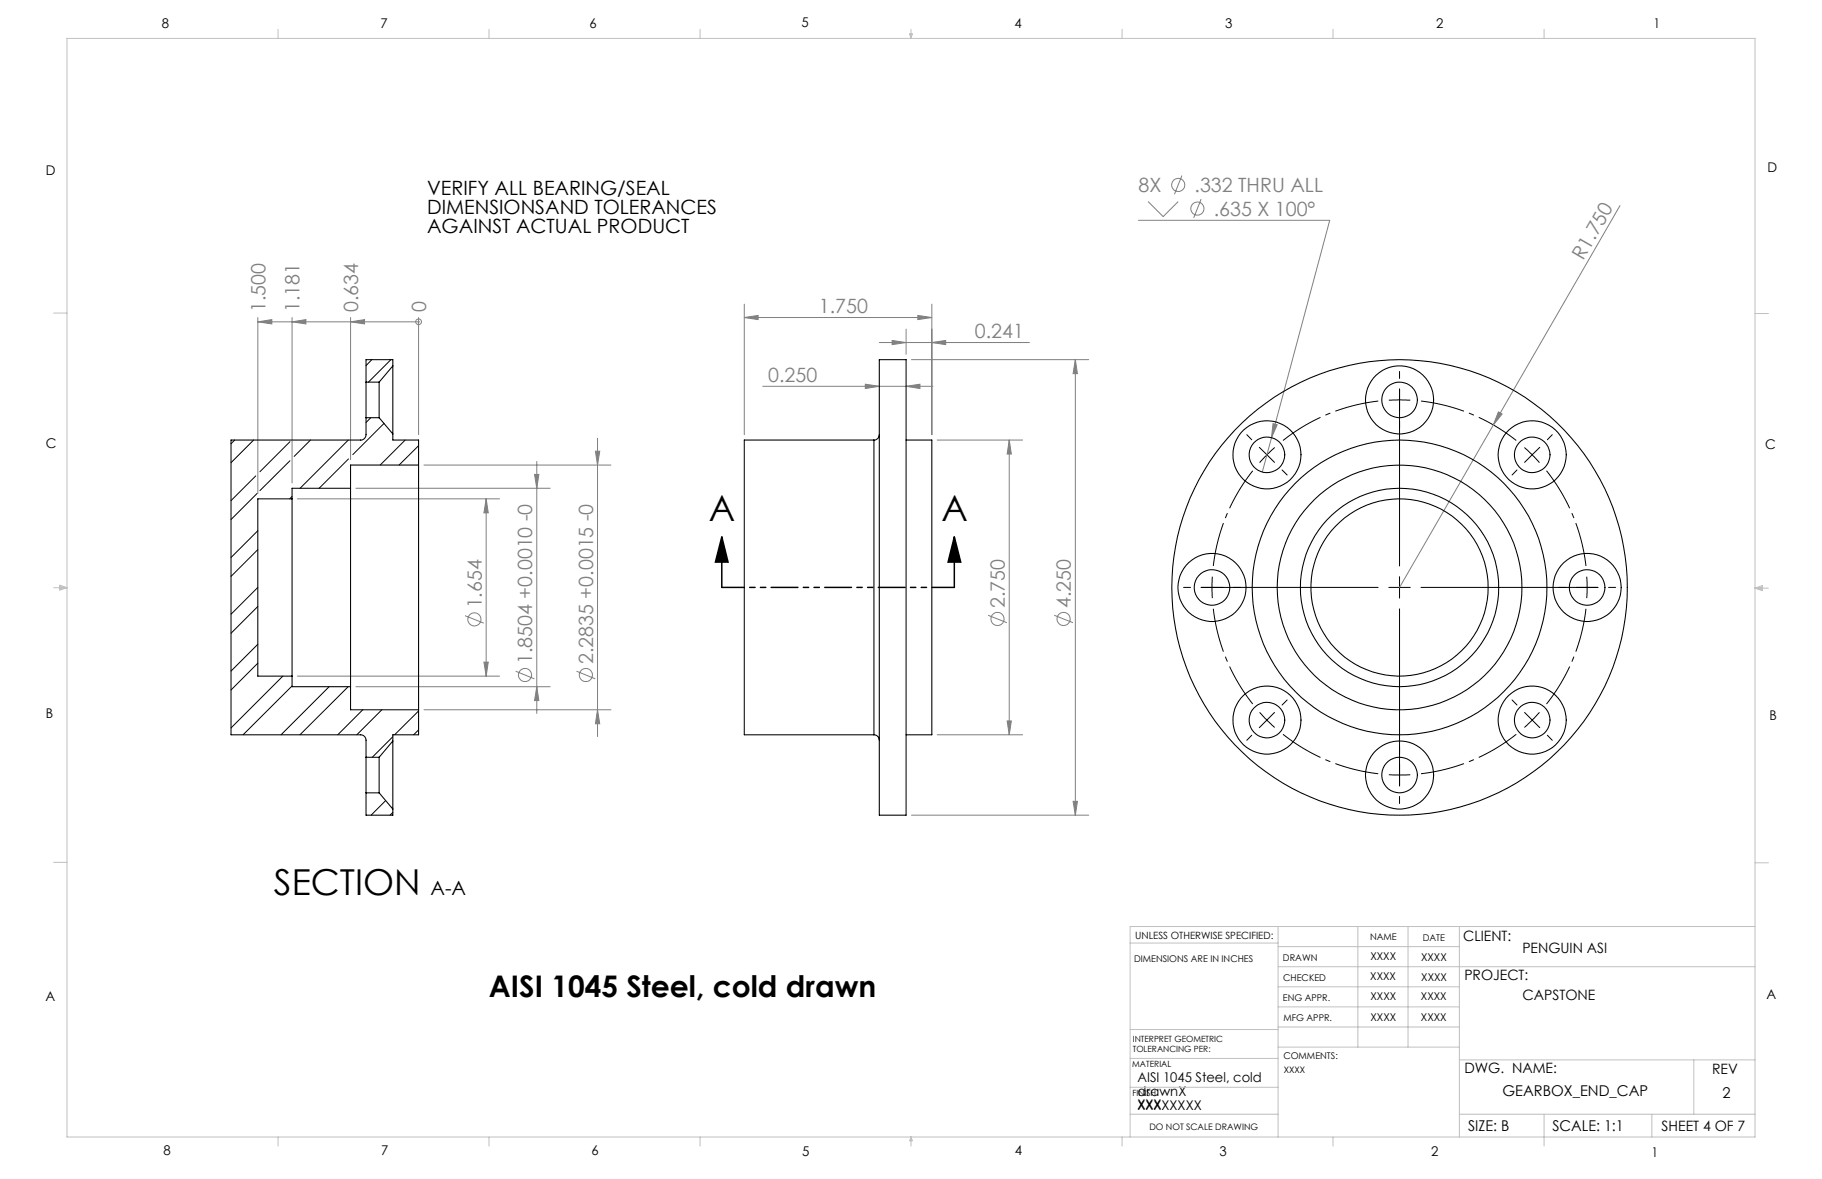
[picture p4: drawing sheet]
<svg xmlns="http://www.w3.org/2000/svg" width="432mm" height="279mm" viewBox="0 0 432 279" stroke-linecap="round" stroke-linejoin="round" font-family="sans-serif">
<g fill="none" stroke="#808080" stroke-width=".24">
<path d="M269.8 52.2h45.3l-15.9 59.7M272.1 47.8l3.6 3.5 3.5-3.5M280.1 41.6l-1.8 4.4M284.7 47.2l-1.8 4.4M383.9 48.7l-30 52M61.1 76.3l3.3-.6v1.1zM61.1 76.3h38.1M61.1 75.2v41.7M69.2 76.3l3.3-.6v1.1zM69.2 75.2v39.2M83.1 76.3l3.3-.6v1.1zM83.1 75.2v33.7"/>
<path d="M99.2 76.3h.1M99.2 75.2v27.8M176.4 75.2l3.3-.4v.9zM176.4 72.1v30.9M176.4 75.2h44.4M214.7 78v6M217.5 74.8l3.3 .4-3.3 .5zM220.8 72.1v30.9M180.8 91.5h40.3M205.1 91.1l3.3 .4-3.3 .6zM208.4 81.2h35.5M211.4 80.7l3.3 .5-3.3 .5z"/>
<path d="M214.7 91.5l3.3-.4v1zM216 85.2h42M220.8 81.2l3.3-.5v1zM254.8 85.2v108M254.8 85.2l.5 3.3h-1zM355.1 97.6l.9 .5-2.1 2.6zM70.5 118.2h47.9M84.3 115.7h46.1M100.5 110.2h44.3M115.2 118.2v42M115.2 118.2l.5 3.3h-1zM126.7 112.4h1l-.5 3.3z"/>
<path d="M127.2 109.4v59.7M141.1 106.9h1l-.5 3.3zM141.6 103.9v70.7M222.1 104.3h20.3M239.2 104.3v69.8M239.2 104.3l.5 3.3h-1zM301.7 100.4l1 .2-1.4 3.1zM353.9 100.7l-22.2 38.5M110.2 145.9l4.5 1.8M114.7 156.9h1l-.5 3.3zM122.2 159.1l4.4 1.8M136.6 159.1l4.5 1.8"/>
<path d="M234.2 145.8l4.4 1.8M249.8 145.8l4.5 1.8M70.5 160.2h47.9M84.3 162.7h46.1M100.5 168.2h44.3M127.2 162.7l.5 3.3h-1zM141.6 168.2l.5 3.3h-1zM222.1 174.1h20.3M238.7 170.9h1l-.5 3.2zM216 193.2h42M254.3 189.9h1l-.5 3.3z"/>
<circle cx="279.2" cy="43.8" r="1.56"/>
<circle cx="283.8" cy="49.4" r="1.56"/>
<circle cx="99.2" cy="76.3" r=".67"/>
<circle cx="112.4" cy="146.8" r="1.55"/>
<circle cx="124.4" cy="160" r="1.55"/>
<circle cx="138.8" cy="160" r="1.55"/>
<circle cx="236.4" cy="146.7" r="1.56"/>
<circle cx="252.1" cy="146.7" r="1.55"/>
</g>
<path d="M326.6 95a44.4 44.4 0 0 0-22.5 9.4M296.9 111.6a44.5 44.5 0 0 0-9.4 22.5M359.3 104.4a44.5 44.5 0 0 0-22.5-9.4M375.9 134.1a44.4 44.4 0 0 0-9.4-22.5M287.5 144.3a44.4 44.4 0 0 0 9.4 22.5M304.1 174a44.5 44.5 0 0 0 22.5 9.4M366.5 166.8a44.5 44.5 0 0 0 9.4-22.5M336.8 183.4a44.4 44.4 0 0 0 22.5-9.4" fill="none" stroke="#000" stroke-width=".24" stroke-dasharray="15.2 1.3 1.3 1.3" stroke-dashoffset="4.8" stroke-linecap="butt"/>
<g fill="none" stroke="#000" stroke-width=".24">
<path d="M329.1 94.8h5.1M331.7 88v1.7M331.7 92.2v41.9M295.5 103l1.2 1.2M298.4 106l1.8 1.8M300.2 107.8l-1.7 1.8M300.2 107.8l1.8 1.8M302.1 106l-1.9 1.8M303.8 111.4l1.2 1.2M359.5 111.4l-1.1 1.2M361.3 106l1.8 1.8M363.1 107.8l1.7 1.8"/>
<path d="M363.1 107.8l-1.8 1.8M364.9 106l-1.8 1.8M367.9 103l-1.2 1.2M280.5 139.2h1.7M284.7 139.2h41.9M287.3 136.7v5M329.1 139.2h5.1M331.7 136.7v5M336.8 139.2h41.9M376.1 136.7v5M381.2 139.2h1.7M331.7 144.3v42"/>
<path d="M296.7 174.2l-1.2 1.2M298.5 168.8l3.6 3.6M302 168.8l-3.6 3.6M305 165.9l-1.2 1.2M358.4 165.9l1.1 1.2M361.3 168.8l3.6 3.6M364.8 168.8l-3.5 3.6M366.7 174.2l1.2 1.2M329.1 183.6h5.1M331.7 188.7v1.7"/>
</g>
<path d="M171.1 127.2l1.4 6h-3zM171.1 127.2v12M226.2 127.2l1.5 6h-3zM226.2 127.2v12" fill="none" stroke="#000" stroke-width=".35"/>
<path d="M226.2 139.2h-55.1" fill="none" stroke="#000" stroke-width=".35" stroke-dasharray="6.3 1.3 1.3 1.3 1.3 1.3" stroke-dashoffset="1"/>
<g fill="none" stroke="#c0c0c0" stroke-width=".24">
<path d="M15.9 9.1h400v260.4h-400zM65.9 6.9v2.2M115.9 6.9v2.2M165.9 6.9v2.2M215.6 8h.6l-.3 1.1zM215.7 8l.2 1.1M215.9 6.9v2.2M216 8l-.1 1.1M265.9 6.9v2.2M315.9 6.9v2.2M365.9 6.9v2.2M12.7 74.2h3.2"/>
<path d="M415.9 74.3h3.2M12.7 139.3h3.2M14.2 139.1l1.7 .2M14.2 138.7l1.7 .6-1.7 .5zM15.9 139.3l-1.7 .3M415.9 139.4h3.2M415.9 139.4l1.8-.6v1.2zM415.9 139.4l1.8 .3M417.7 139.2l-1.8 .2M12.7 204.4h3.2M302.9 219.6v49.9M321.8 219.6v28.5"/>
<path d="M333.7 219.6v28.5M345.9 219.6v49.9M415.9 204.5h3.2M415.9 219.6h-148.1v49.9M267.8 223.5h35.1M302.9 229.1h113M302.9 233.9h43M302.9 224.3h43M302.9 238.6h43M267.8 257.7h35.1M267.8 250.8h35.1M267.8 244h35.1"/>
<path d="M302.9 248.1h43M302.9 243.4h43M345.9 251.2h70M401.4 251.2v12.9M65.9 269.5v2.1M115.9 269.5v2.1M165.9 269.5v2.1M215.9 269.5v2.1M215.9 269.5l.3 .8h-.6zM265.9 269.5v2.1M267.8 264.1h35.1M315.9 269.5v2.1"/>
<path d="M345.9 264.1h70M365.9 264.1v7.5M391.5 264.1v5.4"/>
</g>
<path d="M226.2 127.2l1.5 6h-3zM171.1 127.2l1.4 6h-3z" fill="#000"/>
<g fill="#808080">
<path d="M355.1 97.6l.9 .5-2.1 2.6z"/>
<path d="M141.1 106.9h1l-.5 3.3zM141.6 168.2l.5 3.3h-1zM126.7 112.4h1l-.5 3.3zM127.2 162.7l.5 3.3h-1zM115.2 118.2l.5 3.3h-1zM114.7 156.9h1l-.5 3.3z"/>
<path d="M83.1 76.3l3.3-.6v1.1zM69.2 76.3l3.3-.6v1.1zM61.1 76.3l3.3-.6v1.1z"/>
<path d="M217.5 74.8l3.3 .4-3.3 .5zM176.4 75.2l3.3-.4v.9zM220.8 81.2l3.3-.5v1zM211.4 80.7l3.3 .5-3.3 .5z"/>
<path d="M205.1 91.1l3.3 .4-3.3 .6zM214.7 91.5l3.3-.4v1zM301.7 100.4l-.4 3.3 1.4-3.1z"/>
<path d="M239.2 104.3l.5 3.3h-1zM238.7 170.9h1l-.5 3.2zM254.8 85.2l.5 3.3h-1zM254.3 189.9h1l-.5 3.3z"/>
</g>
<g fill="none" stroke="#000" stroke-width=".25">
<path d="M86.7 99v4a1.26 1.26 0 0 1-1.2 1.3h-30.7v69.8h30.7a1.33 1.33 0 0 1 1.2 1.3v4.1M86.7 90.6v8.4M86.7 99h3.2M86.7 90.6h3.2M89.9 90.6v8.4M89.9 99l3.2 3.8M93.1 86.7v16.1M93.1 86.7v-1.5h-6.4v5.4M93.1 86.7l-3.2 3.9M208.4 85.2h6.3v108h-6.3zM69.2 118.2v42M69.2 118.2h-8.1v42h8.1"/>
<path d="M83.1 115.7v47M83.1 115.7h-13.9v2.5M93.1 102.8v1.5h6.1v5.9M99.2 110.2v58M99.2 110.2h-16.1v5.5M207.1 104.3h-30.7v69.8h30.7M207.1 104.3v69.8M208.4 103a1.26 1.26 0 0 1-1.3 1.3M214.7 104.3h6.1v69.8h-6.1M69.2 160.2v2.5h13.9M83.1 162.7v5.5h16.1M86.7 179.5v8.4"/>
<path d="M86.7 179.5h3.2M89.9 179.5v8.4M93.1 175.6v16.1M93.1 175.6l-3.2 3.9M99.2 168.2v5.9h-6.1v1.5M207.1 174.1a1.33 1.33 0 0 1 1.3 1.3M86.7 187.9v5.3h6.4v-1.5M86.7 187.9h3.2M89.9 187.9l3.2 3.8"/>
<circle cx="331.7" cy="94.8" r="4.2"/>
<circle cx="331.7" cy="94.8" r="8.1"/>
<circle cx="300.3" cy="107.8" r="4.2"/>
<circle cx="300.3" cy="107.8" r="8.1"/>
<circle cx="363.1" cy="107.8" r="4.2"/>
<circle cx="363.1" cy="107.8" r="8.1"/>
<circle cx="287.2" cy="139.2" r="4.2"/>
<circle cx="287.2" cy="139.2" r="8.1"/>
<circle cx="331.7" cy="139.2" r="21"/>
<circle cx="331.7" cy="139.2" r="34.9"/>
<circle cx="331.7" cy="139.2" r="54"/>
<circle cx="331.7" cy="139.2" r="23.5"/>
<circle cx="331.7" cy="139.2" r="29"/>
<circle cx="376.1" cy="139.2" r="4.2"/>
<circle cx="376.1" cy="139.2" r="8.1"/>
<circle cx="300.3" cy="170.7" r="4.2"/>
<circle cx="300.3" cy="170.6" r="8.1"/>
<circle cx="363.1" cy="170.7" r="4.2"/>
<circle cx="363.1" cy="170.6" r="8.1"/>
<circle cx="331.7" cy="183.7" r="4.2"/>
<circle cx="331.7" cy="183.7" r="8.1"/>
</g>
<g fill="none" stroke="#000" stroke-width=".24">
<path d="M87.9 99l-1.2 1.1M88.1 85.2l-1.4 1.4M92.6 85.2l-5.3 5.4M55.6 104.3l-.8 .9M60.1 104.3l-5.3 5.3M60.6 112.8l-5.8 5.8M60.9 116.9l-6.1 6.2M68.7 104.7l-7.1 7.1M68.7 109.2l-7.1 7.1M69.2 117.7l-.5 .5M73.6 104.3l-3.9 3.9M82.6 104.3l-11.5 11.4"/>
<path d="M82.6 108.8l-7 6.9M91 100.3l-7.4 7.4M96 104.3l-5.9 5.9M99.2 105.6l-4.6 4.6M61.1 125.8l-6.3 6.3M61.1 139.2l-6.3 6.4M61.1 130.2l-6.3 6.4M61.1 152.7l-6.3 6.3M61.1 143.7l-6.3 6.4M61.1 157.2l-6.3 6.3M67 160.2l-12.2 12.3M69.2 162.6l-11.6 11.5"/>
<path d="M78 162.7l-11.4 11.4M82.5 162.7l-11.4 11.4M86 168.2l-6 5.9M90.5 168.2l-5.9 5.9M93.1 174.6l-4.9 4.9M99.2 168.5l-5.7 5.6M99.2 173l-1.2 1.1M91.4 189.7l-3.5 3.5M93.1 192.5l-.7 .7"/>
</g>
<g font-size="8.5">
<text x="168" y="123.4">A</text>
<text x="223.1" y="123.4">A</text>
<text x="64.9" y="212">SECTION</text>
</g>
<text font-size="7.1" x="115.9" y="236.2">AISI 1045 Steel, cold drawn</text>
<g font-size="4.7">
<text x="101.2" y="46.2">VERIFY ALL BEARING/SEAL</text>
<text x="101.2" y="50.7">DIMENSIONSAND TOLERANCES</text>
<text x="101.2" y="55.2">AGAINST ACTUAL PRODUCT</text>
<text x="102" y="212">A-A</text>
</g>
<g font-size="4.7" fill="#808080">
<text x="269.8" y="45.5">8X</text>
<text x="283.1" y="45.5">.332 THRU ALL</text>
<text x="287.7" y="51.1">.635 X 100°</text>
<text x="375.2" y="61.8" transform="rotate(-60 375.2 61.8)">R1.750</text>
<text x="62.9" y="73.9" transform="rotate(-90 62.9 73.9)">1.500</text>
<text x="71" y="73.9" transform="rotate(-90 71 73.9)">1.181</text>
<text x="84.9" y="73.9" transform="rotate(-90 84.9 73.9)">0.634</text>
<text x="101" y="73.9" transform="rotate(-90 101 73.9)">0</text>
<text x="194.1" y="74.2">1.750</text>
<text x="231" y="80.1">0.241</text>
<text x="182.1" y="90.5">0.250</text>
<text x="114.2" y="144.2" transform="rotate(-90 114.2 144.2)">1.654</text>
<text x="238.1" y="144.1" transform="rotate(-90 238.1 144.1)">2.750</text>
<text x="253.8" y="144.1" transform="rotate(-90 253.8 144.1)">4.250</text>
<text x="126.2" y="157.4" transform="rotate(-90 126.2 157.4)">1.8504 +0.0010 -0</text>
<text x="140.6" y="157.4" transform="rotate(-90 140.6 157.4)">2.2835 +0.0015 -0</text>
</g>
<g font-size="3.5">
<text x="356.1" y="259.6">GEARBOX_END_CAP</text>
<text x="408.2" y="260.2">2</text>
<text x="347.9" y="268">SIZE: B</text>
<text x="367.9" y="268">SCALE: 1:1</text>
</g>
<g font-size="3.4">
<text x="346.8" y="223.1">CLIENT:</text>
<text x="360.8" y="225.8">PENGUIN ASI</text>
<text x="347.1" y="232.3">PROJECT:</text>
<text x="360.8" y="237.1">CAPSTONE</text>
<text x="347.1" y="254.2">DWG. NAME:</text>
<text x="405.7" y="254.5">REV</text>
<text x="393.8" y="267.9">SHEET 4 OF 7</text>
</g>
<g font-size="3.2">
<text x="38.3" y="6.7">8</text>
<text x="90.2" y="6.7">7</text>
<text x="139.7" y="6.5">6</text>
<text x="190" y="6.5">5</text>
<text x="240.4" y="6.5">4</text>
<text x="290.4" y="6.7">3</text>
<text x="340.4" y="6.5">2</text>
<text x="391.9" y="6.7">1</text>
<text x="10.9" y="41.6">D</text>
<text x="418.9" y="40.7">D</text>
<text x="10.9" y="106.3">C</text>
<text x="418.4" y="106.4">C</text>
<text x="10.8" y="170.2">B</text>
<text x="419.4" y="170.6">B</text>
<text x="10.8" y="237.2">A</text>
<text x="418.6" y="236.8">A</text>
<text x="269.6" y="256.5">AISI 1045 Steel, cold</text>
<text x="269.6" y="259.6">drawnX</text>
<text x="269.6" y="262.8">XXX</text>
<text x="269.6" y="263.2">XXXXXXXX</text>
<text x="38.8" y="273.8">8</text>
<text x="90.4" y="273.8">7</text>
<text x="140.2" y="273.8">6</text>
<text x="190.1" y="273.9">5</text>
<text x="240.5" y="273.8">4</text>
<text x="289" y="273.9">3</text>
<text x="339.1" y="273.8">2</text>
<text x="391.4" y="274.1">1</text>
</g>
<g font-size="2.5">
<text x="324.8" y="227.6">XXXX</text>
<text x="336.8" y="227.7">XXXX</text>
<text x="324.8" y="232.3">XXXX</text>
<text x="336.8" y="232.5">XXXX</text>
<text x="324.8" y="237.1">XXXX</text>
<text x="336.8" y="237">XXXX</text>
<text x="324.8" y="241.9">XXXX</text>
<text x="336.8" y="241.8">XXXX</text>
</g>
<text font-size="2.4" x="269" y="222.4">UNLESS OTHERWISE SPECIFIED:</text>
<g font-size="2.2">
<text x="268.8" y="228">DIMENSIONS ARE IN INCHES</text>
<text x="304.1" y="227.7">DRAWN</text>
<text x="324.7" y="222.9">NAME</text>
<text x="337.2" y="222.9">DATE</text>
<text x="304.1" y="232.6">CHECKED</text>
<text x="304" y="237.2">ENG APPR.</text>
<text x="304.2" y="241.9">MFG APPR.</text>
<text x="304.1" y="250.9">COMMENTS:</text>
</g>
<g font-size="2.1">
<text x="304.2" y="254.3">XXXX</text>
<text x="272.4" y="267.8">DO NOT SCALE DRAWING</text>
</g>
<g font-size="2">
<text x="268.5" y="246.8">INTERPRET GEOMETRIC</text>
<text x="268.5" y="249.4">TOLERANCING PER:</text>
<text x="268.3" y="252.9">MATERIAL</text>
<text x="268.4" y="259.7">FINISH</text>
</g>
</svg>
